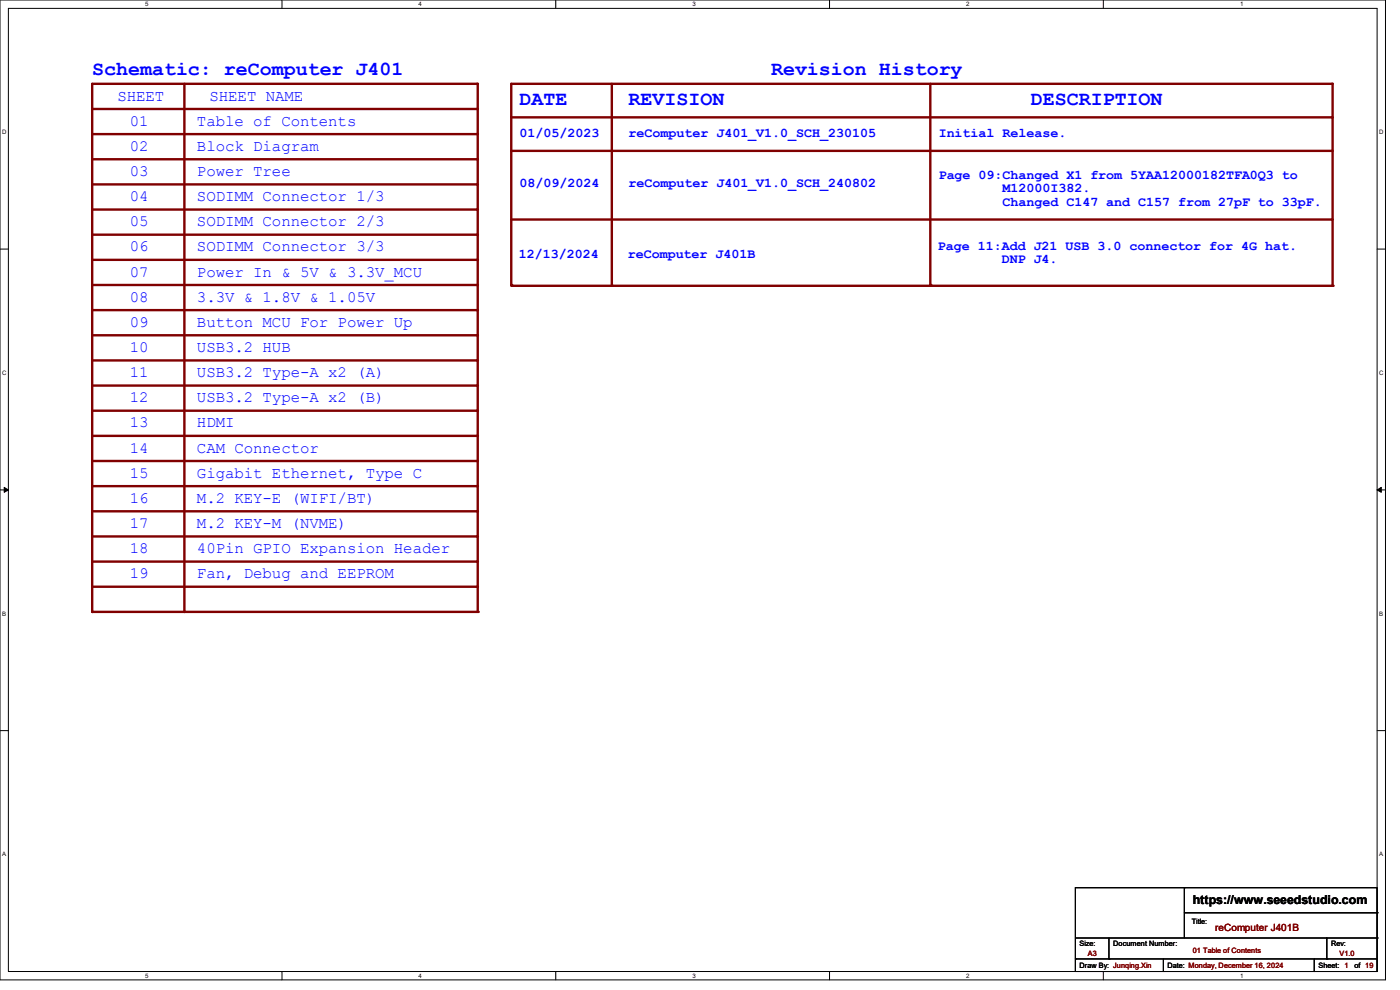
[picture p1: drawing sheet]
<svg xmlns="http://www.w3.org/2000/svg" width="297mm" height="210mm" viewBox="0 0 297 210" stroke-linecap="round" stroke-linejoin="round" font-family="sans-serif">
<g fill="none" stroke="#000" stroke-width=".21">
<path d="M0 0h293.9v207.9h-293.9zM1.8 1.8h290.3v204.3h-290.3zM59.8 0v1.8M117.9 0v1.8M176 0v1.8M234.1 0v1.8M0 52.8h1.8M292.1 52.8h1.8M0 103.9h1.8M.9 103.4l.9 .5-.9 .5zM292.1 103.9l.9-.5v1zM292.1 103.9h1.8"/>
<path d="M0 155h1.8M292.1 155h1.8M59.8 206.1v1.8M117.9 206.1v1.8M176 206.1v1.8M234.1 206.1v1.8"/>
</g>
<path d="M.9 103.4l.9 .5-.9 .5zM292.1 103.9l.9-.5v1z" fill="#000"/>
<path d="M19.6 17.8h81.6" fill="none" stroke="#800000" stroke-width=".51"/>
<circle cx="101.2" cy="17.8" r=".25" fill="#800000"/>
<path d="M108.5 17.8h174" fill="none" stroke="#800000" stroke-width=".51"/>
<circle cx="282.5" cy="17.8" r=".25" fill="#800000"/>
<path d="M19.6 23.1h81.6" fill="none" stroke="#800000" stroke-width=".51"/>
<circle cx="101.2" cy="23.1" r=".25" fill="#800000"/>
<path d="M19.6 28.4h81.6" fill="none" stroke="#800000" stroke-width=".51"/>
<circle cx="101.2" cy="28.4" r=".25" fill="#800000"/>
<path d="M19.6 33.8h81.6" fill="none" stroke="#800000" stroke-width=".51"/>
<circle cx="101.2" cy="33.8" r=".25" fill="#800000"/>
<path d="M19.6 39.1h81.6" fill="none" stroke="#800000" stroke-width=".51"/>
<circle cx="101.2" cy="39.1" r=".25" fill="#800000"/>
<path d="M19.6 44.4h81.6" fill="none" stroke="#800000" stroke-width=".51"/>
<circle cx="101.2" cy="44.4" r=".25" fill="#800000"/>
<path d="M19.6 49.8h81.6" fill="none" stroke="#800000" stroke-width=".51"/>
<circle cx="101.2" cy="49.8" r=".25" fill="#800000"/>
<path d="M129.8 17.8v42.8" fill="none" stroke="#800000" stroke-width=".51"/>
<circle cx="129.8" cy="60.6" r=".25" fill="#800000"/>
<path d="M19.6 17.8v112" fill="none" stroke="#800000" stroke-width=".51"/>
<circle cx="19.6" cy="129.8" r=".25" fill="#800000"/>
<path d="M39.1 17.8v112" fill="none" stroke="#800000" stroke-width=".51"/>
<circle cx="39.1" cy="129.8" r=".25" fill="#800000"/>
<path d="M108.5 32h174" fill="none" stroke="#800000" stroke-width=".51"/>
<circle cx="282.5" cy="32" r=".25" fill="#800000"/>
<path d="M197.4 17.8v42.7" fill="none" stroke="#800000" stroke-width=".51"/>
<circle cx="197.4" cy="60.5" r=".25" fill="#800000"/>
<path d="M282.7 17.8v42.8" fill="none" stroke="#800000" stroke-width=".51"/>
<circle cx="282.7" cy="60.6" r=".25" fill="#800000"/>
<path d="M108.5 17.8v42.7" fill="none" stroke="#800000" stroke-width=".51"/>
<circle cx="108.5" cy="60.5" r=".25" fill="#800000"/>
<path d="M19.6 55.1h81.6" fill="none" stroke="#800000" stroke-width=".51"/>
<circle cx="101.2" cy="55.1" r=".25" fill="#800000"/>
<path d="M19.6 60.5h81.6" fill="none" stroke="#800000" stroke-width=".51"/>
<circle cx="101.2" cy="60.5" r=".25" fill="#800000"/>
<path d="M19.6 65.8h81.6" fill="none" stroke="#800000" stroke-width=".51"/>
<circle cx="101.2" cy="65.8" r=".25" fill="#800000"/>
<path d="M19.6 71.1h81.6" fill="none" stroke="#800000" stroke-width=".51"/>
<circle cx="101.2" cy="71.1" r=".25" fill="#800000"/>
<path d="M19.6 76.5h81.6" fill="none" stroke="#800000" stroke-width=".51"/>
<circle cx="101.2" cy="76.5" r=".25" fill="#800000"/>
<path d="M19.6 81.8h81.6" fill="none" stroke="#800000" stroke-width=".51"/>
<circle cx="101.2" cy="81.8" r=".25" fill="#800000"/>
<path d="M19.6 87.1h81.6" fill="none" stroke="#800000" stroke-width=".51"/>
<circle cx="101.2" cy="87.1" r=".25" fill="#800000"/>
<path d="M19.6 92.5h81.6" fill="none" stroke="#800000" stroke-width=".51"/>
<circle cx="101.2" cy="92.5" r=".25" fill="#800000"/>
<path d="M19.6 97.8h81.6" fill="none" stroke="#800000" stroke-width=".51"/>
<circle cx="101.2" cy="97.8" r=".25" fill="#800000"/>
<path d="M19.6 103.1h81.6" fill="none" stroke="#800000" stroke-width=".51"/>
<circle cx="101.2" cy="103.1" r=".25" fill="#800000"/>
<path d="M101.3 17.8v112" fill="none" stroke="#800000" stroke-width=".51"/>
<circle cx="101.3" cy="129.8" r=".25" fill="#800000"/>
<path d="M108.5 60.6h174" fill="none" stroke="#800000" stroke-width=".51"/>
<circle cx="282.5" cy="60.6" r=".25" fill="#800000"/>
<path d="M19.6 108.5h81.6" fill="none" stroke="#800000" stroke-width=".51"/>
<circle cx="101.2" cy="108.5" r=".25" fill="#800000"/>
<path d="M19.6 113.8h81.6" fill="none" stroke="#800000" stroke-width=".51"/>
<circle cx="101.2" cy="113.8" r=".25" fill="#800000"/>
<path d="M19.6 119.1h81.6" fill="none" stroke="#800000" stroke-width=".51"/>
<circle cx="101.2" cy="119.1" r=".25" fill="#800000"/>
<path d="M19.6 124.5h81.6" fill="none" stroke="#800000" stroke-width=".51"/>
<circle cx="101.2" cy="124.5" r=".25" fill="#800000"/>
<path d="M19.6 129.8h81.6" fill="none" stroke="#800000" stroke-width=".51"/>
<circle cx="101.2" cy="129.8" r=".25" fill="#800000"/>
<path d="M108.5 24.9h174" fill="none" stroke="#800000" stroke-width=".51"/>
<circle cx="282.5" cy="24.9" r=".25" fill="#800000"/>
<path d="M108.5 46.6h174" fill="none" stroke="#800000" stroke-width=".51"/>
<circle cx="282.5" cy="46.6" r=".25" fill="#800000"/>
<g fill="none" stroke="#000" stroke-width=".21">
<path d="M228.1 188.3h64v17.8h-64zM228.1 199h64M235.2 199v4.4M251.2 188.3h.1M251.2 188.3v10.7M251.2 193.6h40.9M281.5 199v4.4M292.1 199h.1M292.1 193.6h.1M228.1 203.4h.1M228.1 203.4h64M235.2 203.4h.1"/>
<path d="M246.8 206.1h.1M246.8 203.4v2.7M278.8 206.1h.1M278.8 203.4v2.7M281.5 203.4h.1"/>
</g>
<g font-size="4.2" fill="#00f">
<text x="19.6" y="16">Schematic: reComputer J401</text>
<text x="163.6" y="16">Revision History</text>
<text x="110.2" y="22.2">DATE</text>
<text x="133.3" y="22.2">REVISION</text>
<text x="218.7" y="22.2">DESCRIPTION</text>
</g>
<g font-size="3.3" fill="#00f">
<text x="24.9" y="21.3">SHEET</text>
<text x="44.4" y="21.3">SHEET NAME</text>
<text x="27.6" y="26.7">01</text>
<text x="41.8" y="26.7">Table of Contents</text>
<text x="27.6" y="32">02</text>
<text x="41.8" y="32">Block Diagram</text>
<text x="27.6" y="37.3">03</text>
<text x="41.8" y="37.3">Power Tree</text>
<text x="27.6" y="42.7">04</text>
<text x="41.8" y="42.7">SODIMM Connector 1/3</text>
<text x="27.6" y="53.3">06</text>
<text x="27.6" y="48">05</text>
<text x="41.8" y="48">SODIMM Connector 2/3</text>
<text x="41.8" y="53.3">SODIMM Connector 3/3</text>
<text x="27.6" y="58.7">07</text>
<text x="41.8" y="58.7">Power In &amp; 5V &amp; 3.3V_MCU</text>
<text x="27.6" y="64">08</text>
<text x="41.8" y="64">3.3V &amp; 1.8V &amp; 1.05V</text>
<text x="27.6" y="69.3">09</text>
<text x="41.8" y="69.3">Button MCU For Power Up</text>
<text x="27.6" y="74.7">10</text>
<text x="41.8" y="74.7">USB3.2 HUB</text>
<text x="27.6" y="80">11</text>
<text x="41.8" y="80">USB3.2 Type-A x2 (A)</text>
<text x="27.6" y="85.3">12</text>
<text x="41.8" y="85.3">USB3.2 Type-A x2 (B)</text>
<text x="27.6" y="90.7">13</text>
<text x="41.8" y="90.7">HDMI</text>
<text x="27.6" y="96">14</text>
<text x="27.6" y="101.3">15</text>
<text x="41.8" y="96">CAM Connector</text>
<text x="41.8" y="101.3">Gigabit Ethernet, Type C</text>
<text x="27.6" y="106.7">16</text>
<text x="41.8" y="106.7">M.2 KEY-E (WIFI/BT)</text>
<text x="27.6" y="112">17</text>
<text x="41.8" y="112">M.2 KEY-M (NVME)</text>
<text x="27.6" y="117.3">18</text>
<text x="41.8" y="117.3">40Pin GPIO Expansion Header</text>
<text x="27.6" y="122.7">19</text>
<text x="41.8" y="122.7">Fan, Debug and EEPROM</text>
</g>
<g font-size="2.8" fill="#00f">
<text x="110.2" y="29">01/05/2023</text>
<text x="133.3" y="29">reComputer J401_V1.0_SCH_230105</text>
<text x="199.1" y="29">Initial Release.</text>
<text x="110.2" y="39.7">08/09/2024</text>
<text x="133.3" y="39.7">reComputer J401_V1.0_SCH_240802</text>
<text x="199.1" y="37.9">Page 09:Changed X1 from 5YAA12000182TFA0Q3 to</text>
<text x="212.7" y="40.8">M12000I382.</text>
<text x="212.7" y="43.6">Changed C147 and C157 from 27pF to 33pF.</text>
<text x="199" y="53">Page 11:Add J21 USB 3.0 connector for 4G hat.</text>
<text x="110.1" y="54.8">12/13/2024</text>
<text x="133.2" y="54.8">reComputer J401B</text>
<text x="212.5" y="55.9">DNP J4.</text>
</g>
<text font-size="2.6" x="253" y="191.8">https://www.seeedstudio.com</text>
<text font-size="2.1" fill="#800000" x="257.8" y="197.5">reComputer J401B</text>
<g font-size="1.6">
<text x="252.8" y="196">Title:</text>
<text x="229" y="200.7">Size:</text>
<text x="236.1" y="200.7">Document Number:</text>
<text x="282.4" y="200.7">Rev:</text>
<text x="229" y="205.4">Draw By: Junqing.Xin</text>
<text x="247.7" y="205.4">Date: Monday, December 16, 2024</text>
<text x="279.7" y="205.4">Sheet: 1</text>
<text x="287.3" y="205.4">of 19</text>
</g>
<g font-size="1.6" fill="#800000">
<text x="230.8" y="202.7">A3</text>
<text x="253" y="202.2">01 Table of Contents</text>
<text x="284.1" y="202.7">V1.0</text>
</g>
<g font-size="1.3">
<text x="30.8" y="1.3">5</text>
<text x="88.8" y="1.3">4</text>
<text x="146.9" y="1.3">3</text>
<text x="205" y="1.3">2</text>
<text x="263.1" y="1.3">1</text>
<text x=".5" y="28.4">D</text>
<text x="292.6" y="28.4">D</text>
<text x=".5" y="79.5">C</text>
<text x="292.6" y="79.5">C</text>
<text x=".5" y="130.6">B</text>
<text x="292.6" y="130.6">B</text>
<text x=".5" y="181.7">A</text>
<text x="292.6" y="181.7">A</text>
<text x="30.8" y="207.4">5</text>
<text x="88.8" y="207.4">4</text>
<text x="146.9" y="207.4">3</text>
<text x="205" y="207.4">2</text>
<text x="263.1" y="207.4">1</text>
</g>
</svg>
